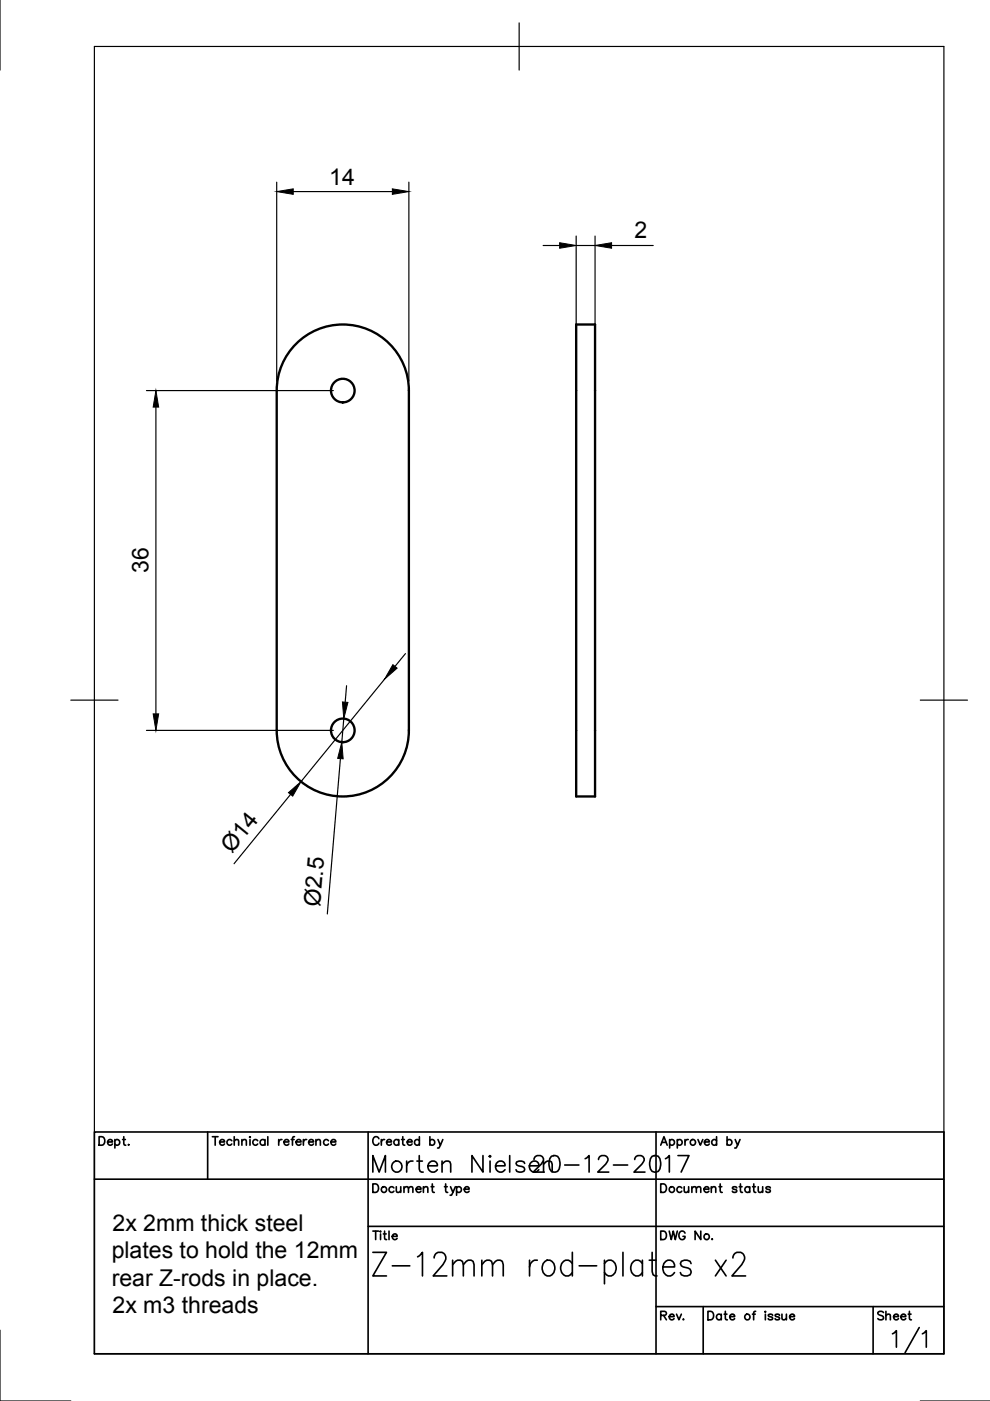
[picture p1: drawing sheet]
<svg xmlns="http://www.w3.org/2000/svg" width="210mm" height="297mm" viewBox="0 0 210 297" stroke-linecap="round" stroke-linejoin="round" font-family="sans-serif">
<!-- layer: Visible -->
<g fill="none" stroke="#000" stroke-width=".5">
<path d="M122.2 68.8h4v100.1h-4zM58.7 154.9a14 14 0 0 0 14 14 14 14 0 0 0 14-14M58.7 154.9v-72.1a14 14 0 0 1 14-14 14 14 0 0 1 14 14v72.1"/>
<circle cx="72.7" cy="82.8" r="2.5"/>
<circle cx="72.7" cy="154.9" r="2.5"/>
</g>
<!-- layer: Border -->
<path d="M0 -.1v15M20 9.9h180.1v277.1h-180.1zM110.1 4.8v10.1M15 148.4h10M195.1 148.4h10M0 282v15h15M195.1 297h14.9" fill="none" stroke="#000" stroke-width=".25"/>
<!-- layer: TitleBlock -->
<g fill="none" stroke="#000" stroke-width=".35">
<path d="M20 240h180.1v47h-180.1zM20 250h180.1M21 241h.6a.96 .96 0 0 1 .6 .9 .96 .96 0 0 1-.6 .9h-.6zM22.8 242.1h1a.55 .55 0 0 0-.7-.4 .55 .55 0 0 0-.2 .8 .54 .54 0 0 0 .9 0M24.4 241.9a.57 .57 0 0 1 .8-.1 .57 .57 0 0 1 0 .8 .57 .57 0 0 1-.8-.1M24.4 241.6v1.8M26 241.6h.6M26.2 241v1.5l.1 .2 .4 .1M27.3 242.6v.2l.1-.1M44 240v10M45 241h1.2M45.6 241v1.8"/>
<path d="M46.6 242.1h1a.55 .55 0 0 0-.8-.4 .55 .55 0 0 0-.1 .8 .54 .54 0 0 0 .9 0M49.1 241.9a.57 .57 0 0 0-.8-.1 .57 .57 0 0 0 0 .8 .57 .57 0 0 0 .8-.1M49.7 241.9l.4-.3 .4 .1 .1 1.1M49.7 241v1.8M51.3 241.9l.4-.3 .4 .1 .1 1.1M51.3 241.6v1.2M53 241v.2zM53 241.6v1.2M54.6 241.9a.57 .57 0 0 0-.8-.1 .57 .57 0 0 0 0 .8 .57 .57 0 0 0 .8-.1M56.2 241.9a.57 .57 0 0 0-.9-.1 .57 .57 0 0 0 0 .8 .57 .57 0 0 0 .9-.1M56.2 241.6v1.2M56.8 241v1.8"/>
<path d="M59.1 241.6v1.2M59.8 241.6a.58 .58 0 0 0-.7 .5M60.2 242.1h1a.55 .55 0 0 0-.7-.4 .55 .55 0 0 0-.2 .8 .54 .54 0 0 0 .9 0M61.8 241.6h.6M62.4 241l-.3 .1-.1 .2v1.5M62.8 242.1h1a.55 .55 0 0 0-.8-.4 .55 .55 0 0 0-.1 .8 .54 .54 0 0 0 .9 0M64.3 241.6v1.2M65 241.6a.58 .58 0 0 0-.7 .5M65.4 242.1h1.1a.55 .55 0 0 0-.8-.4 .55 .55 0 0 0-.2 .8 .54 .54 0 0 0 1 0M67 241.9l.4-.3 .4 .1 .1 1.1M67 241.6v1.2M69.6 241.9a.57 .57 0 0 0-.8-.1 .57 .57 0 0 0 0 .8 .57 .57 0 0 0 .8-.1"/>
<path d="M70.2 242.1h1a.55 .55 0 0 0-.8-.4 .55 .55 0 0 0-.2 .8 .54 .54 0 0 0 1 0M78.1 240v47M79.1 251h.6a.96 .96 0 0 1 .6 .9 .96 .96 0 0 1-.6 .9h-.6zM80.3 241.4a.66 .66 0 0 0-.7-.4 .66 .66 0 0 0-.5 .7v.4a.66 .66 0 0 0 .5 .7 .66 .66 0 0 0 .7-.4M80.9 241.6v1.2M81.5 241.6a.58 .58 0 0 0-.6 .5M82 242.1h1a.55 .55 0 0 0-.8-.5 .55 .55 0 0 0-.1 .9 .54 .54 0 0 0 .9 0M83.5 251.9a.57 .57 0 0 0-.8-.1 .57 .57 0 0 0 0 .8 .57 .57 0 0 0 .8 0M84 251.6l.1 1.1 .4 .1 .5-.3M84.5 241.9a.57 .57 0 0 0-.8-.1 .57 .57 0 0 0 0 .8 .57 .57 0 0 0 .8-.1M84.5 241.6v1.2M85 251.6v1.2"/>
<path d="M85.1 241.6h.6M85.4 241v1.5l.1 .2 .3 .1M85.7 252l.4-.4 .4 .1 .1 1.1M85.7 251.6v1.2M86.3 242.1h1.1a.55 .55 0 0 0-.8-.4 .55 .55 0 0 0-.2 .8 .54 .54 0 0 0 1 0M86.6 252l.4-.4 .5 .1v1.1M88.2 252.1h1.1a.55 .55 0 0 0-.8-.4 .55 .55 0 0 0-.2 .9 .54 .54 0 0 0 1 0M88.9 241.9a.57 .57 0 0 0-.8-.1 .57 .57 0 0 0 0 .8 .57 .57 0 0 0 .8-.1M88.9 241v1.8M89.8 252l.4-.4 .4 .1 .1 1.1M89.8 251.6v1.2M91.1 241.9a.57 .57 0 0 1 .9-.1 .57 .57 0 0 1 0 .8 .57 .57 0 0 1-.9-.1"/>
<path d="M91.1 241v1.8M91.7 251v1.5v.2l.4 .1M92.9 241.6l.5 1.2 .5-1.2M94.5 251v1.5l.1 .2 .3 .1M95.5 251.6l.5 1.2 .5-1.2M96 252.8l-.2 .5-.4 .1M96.8 251.9a.57 .57 0 0 1 .9-.1 .57 .57 0 0 1 0 .8 .57 .57 0 0 1-.9 0M96.8 251.6v1.8M98.4 252.1h1.1a.55 .55 0 0 0-.8-.4 .55 .55 0 0 0-.2 .9 .54 .54 0 0 0 1 0M139.1 240v47M140.1 242.8l.7-1.8 .7 1.8M140.1 251h.6a.96 .96 0 0 1 .6 .9 .96 .96 0 0 1-.6 .9h-.6z"/>
<path d="M142 241.9a.57 .57 0 0 1 .8-.1 .57 .57 0 0 1 0 .8 .57 .57 0 0 1-.8-.1M142 241.6v1.8M143.6 241.9a.57 .57 0 0 1 .9-.1 .57 .57 0 0 1 0 .8 .57 .57 0 0 1-.9-.1M143.6 241.6v1.8M144.6 251.9a.57 .57 0 0 0-.9-.1 .57 .57 0 0 0 0 .8 .57 .57 0 0 0 .9 0M145.1 251.6l.1 1.1 .4 .1 .4-.3M145.2 241.6v1.2M145.9 241.6a.58 .58 0 0 0-.7 .5M146 251.6v1.2M146.7 252l.4-.4 .5 .1v1.1M146.7 251.6v1.2M147.6 252l.5-.4 .4 .1 .1 1.1"/>
<path d="M148 241.6l.5 1.2 .5-1.2M149.3 252.1h1a.55 .55 0 0 0-.8-.4 .55 .55 0 0 0-.1 .9 .54 .54 0 0 0 .9 0M149.4 242.1h1a.55 .55 0 0 0-.8-.5 .55 .55 0 0 0-.2 .9 .54 .54 0 0 0 1 0M150.8 252l.4-.4 .5 .1 .1 1.1M150.8 251.6v1.2M151.9 241.9a.57 .57 0 0 0-.8-.1 .57 .57 0 0 0 0 .8 .57 .57 0 0 0 .8-.1M151.9 241v1.8M152.4 251.6h.6M152.7 251v1.5l.1 .2 .3 .1M154.2 241.9a.57 .57 0 0 1 .8-.1 .57 .57 0 0 1 0 .8 .57 .57 0 0 1-.8-.1M154.2 241v1.8M155.9 241.6l.5 1.2 .5-1.2"/>
<path d="M156.2 251.9a.54 .54 0 0 0-.9 0l.2 .2 .6 .2 .1 .3a.54 .54 0 0 1-.9 0M156.4 242.8l-.4 .6h-.2M156.7 251.6h.6M157 251v1.5l.1 .2 .3 .1M159 251.9a.57 .57 0 0 0-.9-.1 .57 .57 0 0 0 0 .8 .57 .57 0 0 0 .9 0M159 251.6v1.2M159.6 251.6h.6M159.8 251v1.5l.1 .2 .3 .1M160.8 251.6v1.1l.5 .1 .4-.3M161.7 251.6v1.2M163.3 251.9a.54 .54 0 0 0-.9 0l.1 .1 .7 .3 .1 .3a.54 .54 0 0 1-.9 0M78.1 260h122"/>
<path d="M139.1 277h61M149.1 277v10M150.1 278h.6a.96 .96 0 0 1 .6 .9 .96 .96 0 0 1-.6 .9h-.6zM152.9 278.9a.57 .57 0 0 0-.8-.1 .57 .57 0 0 0 0 .9 .57 .57 0 0 0 .8-.1M152.9 278.6v1.2M153.5 278.6h.6M153.8 278v1.5l.1 .2 .3 .1M154.7 279.1h1.1a.55 .55 0 0 0-.8-.4 .55 .55 0 0 0-.2 .9 .54 .54 0 0 0 1 0M159.5 278.6h.6M160.2 278l-.3 .1-.1 .3v1.4M162.3 278v.2zM162.3 278.6v1.2"/>
<path d="M163.8 278.9a.55 .55 0 0 0-.9 0l.1 .2 .7 .2 .1 .3a.54 .54 0 0 1-.9 0M165.3 278.9a.55 .55 0 0 0-1 0l.1 .2 .8 .2 .1 .3a.54 .54 0 0 1-1 0M165.8 278.6l.1 1.1 .4 .1 .4-.3M166.7 278.6v1.2M167.4 279.1h1.1a.55 .55 0 0 0-.8-.4 .55 .55 0 0 0-.2 .9 .54 .54 0 0 0 1 0M185.1 277v10M189.2 282.8l.9-.7v3.5M194.9 281.5l-3 5.3M195.6 282.8l.8-.7v3.5"/>
<circle cx="81.4" cy="252.2" r=".6"/>
<circle cx="142.4" cy="252.2" r=".59"/>
<circle cx="146.9" cy="242.2" r=".59"/>
<circle cx="158.5" cy="279.2" r=".59"/>
</g>
<!-- layer: Dimensions -->
<g fill="none" stroke="#000" stroke-width=".25">
<path d="M58.7 38.6v42.2M86.7 38.6v42.2M62.2 40.6h21M115.2 52h3.5M122.2 50v30.8M122.2 52h4M126.2 50v30.8M129.7 52h8.8M31.1 82.8h39.6M33.1 86.3v65.1M86 138.6l-2.3 2.7M31.1 154.9h39.6"/>
<path d="M72.9 152.4l-.4 5M73.5 145.4l-.3 3.5M81.5 144l-17.7 21.7M61.6 168.4l-12 14.7M72.2 160.8l-2.8 33"/>
</g>
<path d="M58.7 40.6l3.5-.6v1.2zM83.2 40l3.5 .6-3.5 .6zM118.7 51.5l3.5 .5-3.5 .6zM126.2 52l3.5-.5v1.1zM33.1 82.8l.5 3.5h-1.1zM32.5 151.4h1.1l-.5 3.5zM72.6 148.8l1.2 .1-.9 3.5zM83.3 140.9l.9 .8-2.7 2.3zM61.2 168.1l2.6-2.4-1.7 3.1zM72.5 157.4l.3 3.5-1.2-.1z" fill="#000" stroke="#000" stroke-width=".21"/>
<text font-size="11" x="77.6" y="273.4">Z-12mm rod-plates x2</text>
<g font-size="7.1">
<text x="77.6" y="249.8">Morten Nielsen</text>
<text x="111.8" y="249.8">20-12-2017</text>
</g>
<g font-size="4.9">
<text x="69.8" y="39.1">14</text>
<text x="134.5" y="50.5">2</text>
<text x="31.5" y="121.5" transform="rotate(-90 31.5 121.5)">36</text>
<text x="49.2" y="181.1" transform="rotate(-51 49.2 181.1)">Ø14</text>
<text x="67.9" y="192.4" transform="rotate(-85 67.9 192.4)">Ø2.5</text>
<text x="23.9" y="260.9">2x 2mm thick steel</text>
<text x="23.7" y="266.8">plates to hold the 12mm</text>
<text x="23.7" y="272.6">rear Z-rods in place.</text>
<text x="23.9" y="278.5">2x m3 threads</text>
<text x="138.6" y="281.2">Rev.</text>
<text x="184.9" y="281.2">Sheet</text>
</g>
</svg>
